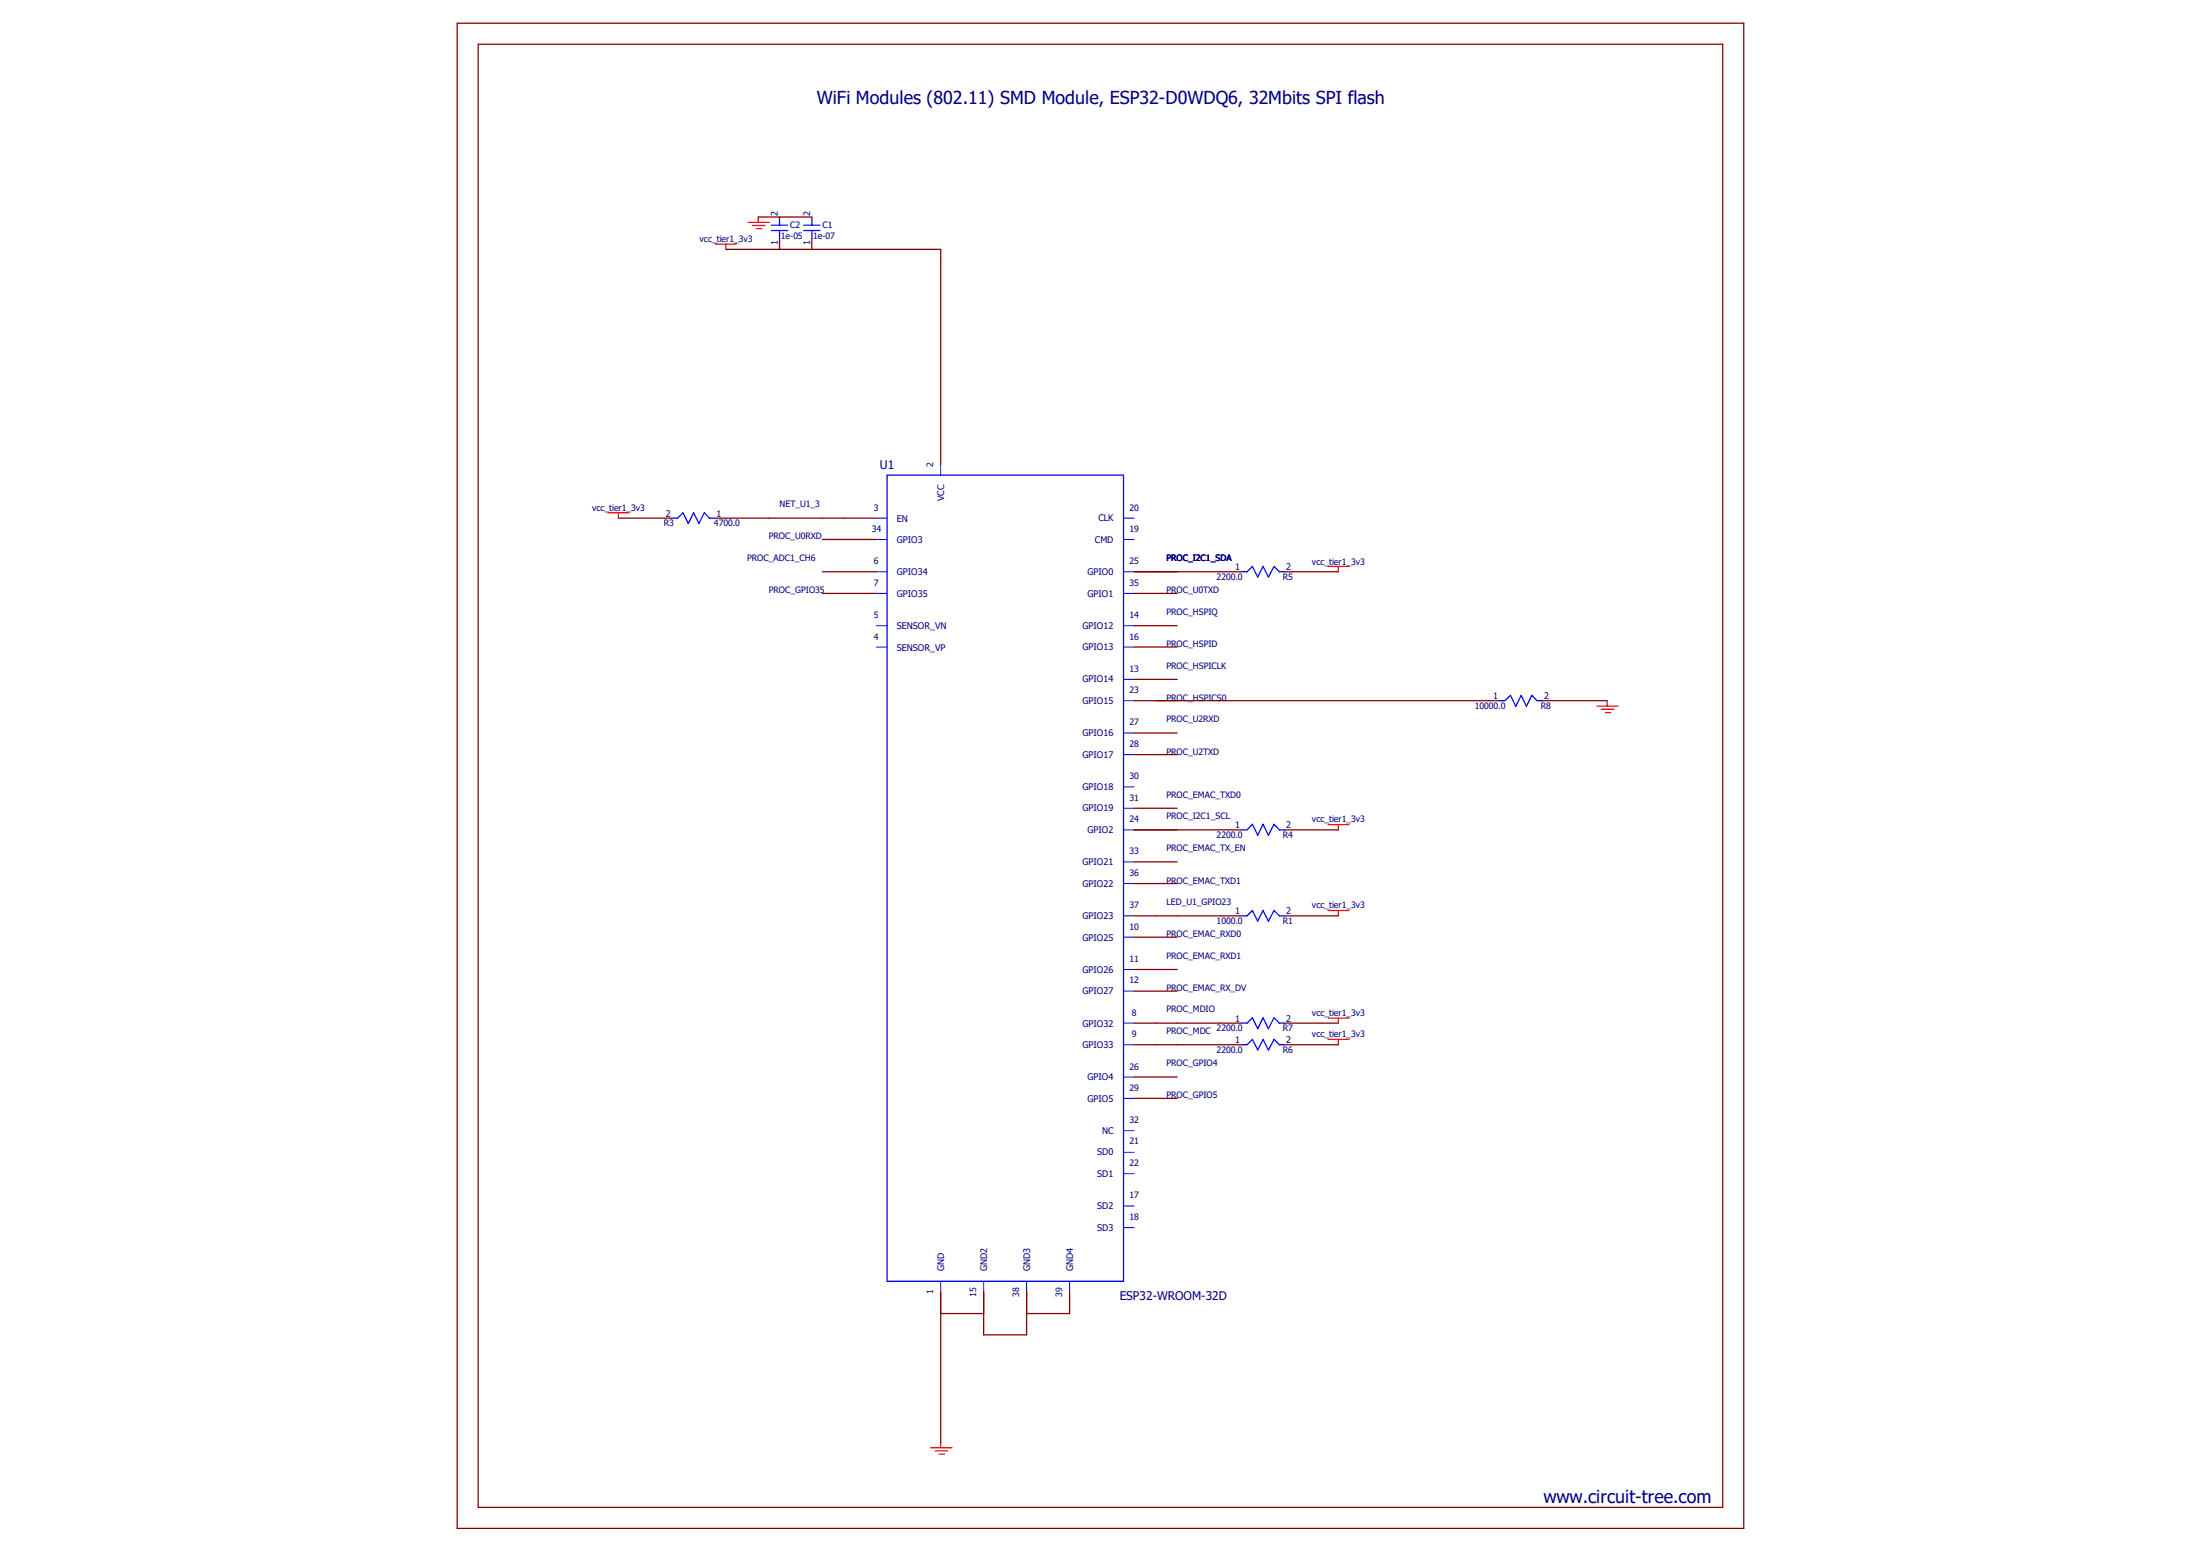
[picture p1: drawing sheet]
<svg xmlns="http://www.w3.org/2000/svg" width="297mm" height="210mm" viewBox="0 0 297 210" stroke-linecap="round" stroke-linejoin="round" font-family="sans-serif">
<path d="M61.4 3l174.2 203.6M235.6 3l-174.2 203.6" fill="none" stroke="#fff" stroke-width=".14"/>
<g fill="none" stroke="#f00" stroke-width=".17">
<path d="M96.6 32.9h2.8M98 32.9v.8M101 30h2.8M101.6 30.4h1.7M102.2 30.9h.6M102.4 29.3v.7M82 69.2h2.9M83.5 69.2v.7M179.3 76.5h2.8M180.7 76.5v.7M215.6 95.3h2.8M216.2 95.7h1.7"/>
<path d="M216.7 96.2h.8M217 94.6v.7M179.3 111.3h2.8M180.7 111.3v.7M179.3 137.4h2.8M179.3 122.9h2.8M180.7 122.9v.7M180.7 137.4v.7M179.3 140.3h2.8M180.7 140.3v.7M125.6 195.4h2.9M126.2 195.8h1.7"/>
<path d="M126.8 196.3h.7M127 194.7v.7"/>
</g>
<g fill="none" stroke="#800000" stroke-width=".17">
<path d="M61.7 3.1h173.7v203.2h-173.7zM64.6 6h168v197.5h-168zM98 33.7h29v29M102.4 29.3h7.2M105.2 32.2v1.5M109.6 32.2v1.5M83.5 69.9h7.2M96.6 69.9h21.7M111 77.2h7.3M111 72.8h7.3M153.1 77.2h14.5M173.4 77.2h7.3"/>
<path d="M111 80.1h7.3M153.1 94.6h49.3M153.1 80.1h5.8M153.1 91.7h5.8M153.1 84.5h5.8M153.1 87.3h5.8M153.1 98.9h5.8M208.2 94.6h8.8M153.1 112h14.5M153.1 101.9h5.8M153.1 109.1h5.8M153.1 116.3h5.8"/>
<path d="M153.1 119.3h5.8M173.4 112h7.3M153.1 138.1h14.5M153.1 123.6h14.5M153.1 126.5h5.8M153.1 130.9h5.8M153.1 133.8h5.8M173.4 138.1h7.3M173.4 123.6h7.3M153.1 141h14.5M153.1 145.4h5.8M153.1 148.3h5.8"/>
<path d="M173.4 141h7.3M127 174.4v20.3M127 177.3h5.8M132.8 174.4v5.8h5.8v-5.8M144.4 174.4v2.9h-5.8"/>
</g>
<g fill="none" stroke="#00f" stroke-width=".17">
<path d="M104.1 30.4h2.2M104.1 31.1h2.2M105.2 29.3v1.1M105.2 31.1v1.1M108.5 30.4h2.2M108.5 31.1h2.2M109.6 29.3v1.1M109.6 31.1v1.1M90.7 69.9h.8l.7-.7 .7 1.5 .7-1.5 .8 1.5 .7-1.5 .7 .7h.8M119.8 64.1h31.9v108.8h-31.9zM167.6 77.2h.8l.7-.7 .7 1.4 .7-1.4 .7 1.4 .8-1.4 .7 .7h.7M202.4 94.6h.8l.7-.7 .7 1.4 .8-1.4 .7 1.4 .7-1.4 .7 .7h.7"/>
<path d="M167.6 112h.8l.7-.7 .7 1.4 .7-1.4 .7 1.4 .8-1.4 .7 .7h.7M167.6 138.1h.8l.7-.7 .7 1.5 .7-1.5 .7 1.5 .8-1.5 .7 .7h.7M167.6 123.6h.8l.7-.7 .7 1.4 .7-1.4 .7 1.4 .8-1.4 .7 .7h.7M167.6 141h.8l.7-.7 .7 1.4 .7-1.4 .7 1.4 .8-1.4 .7 .7h.7"/>
</g>
<g fill="none" stroke="#00f" stroke-width=".14">
<path d="M118.3 69.9h1.5M118.3 72.8h1.5M118.3 77.2h1.5M127 62.7v1.4M151.7 69.9h1.4M151.7 72.8h1.4M151.7 77.2h1.4M118.3 80.1h1.5M118.3 84.5h1.5M118.3 87.3h1.5M151.7 80.1h1.4M151.7 84.5h1.4"/>
<path d="M151.7 87.3h1.4M151.7 91.7h1.4M151.7 94.6h1.4M151.7 98.9h1.4M151.7 101.9h1.4M151.7 106.2h1.4M151.7 109.1h1.4M151.7 112h1.4M151.7 116.3h1.4M151.7 119.3h1.4M151.7 123.6h1.4M151.7 126.5h1.4"/>
<path d="M151.7 130.9h1.4M151.7 133.8h1.4M151.7 138.1h1.4M151.7 141h1.4M151.7 145.4h1.4M151.7 148.3h1.4M151.7 152.6h1.4M151.7 155.5h1.4M151.7 158.4h1.4M127 172.9v1.5M132.8 172.9v1.5M138.6 172.9v1.5"/>
<path d="M144.4 172.9v1.5M151.7 162.8h1.4M151.7 165.7h1.4"/>
</g>
<g font-size="2.4" fill="#000080">
<text x="110.3" y="14">WiFi Modules (802.11) SMD Module, ESP32-D0WDQ6, 32Mbits SPI flash</text>
<text x="208.4" y="202.9">www.circuit-tree.com</text>
</g>
<g font-size="1.6" fill="#000080">
<text x="118.8" y="63.2">U1</text>
<text x="151.2" y="175.5">ESP32-WROOM-32D</text>
</g>
<g font-size="1.2" fill="#000080">
<text x="105" y="29.1" transform="rotate(-90 105 29.1)">2</text>
<text x="109.4" y="29.1" transform="rotate(-90 109.4 29.1)">2</text>
<text x="94.4" y="32.6">vcc_tier1_3v3</text>
<text x="105" y="33.1" transform="rotate(-90 105 33.1)">1</text>
<text x="105.4" y="32.2">1e-05</text>
<text x="106.7" y="30.8">C2</text>
<text x="109.4" y="33.1" transform="rotate(-90 109.4 33.1)">1</text>
<text x="109.8" y="32.2">1e-07</text>
<text x="111" y="30.8">C1</text>
<text x="126" y="63" transform="rotate(-90 126 63)">2</text>
<text x="79.9" y="68.9">vcc_tier1_3v3</text>
<text x="89.6" y="71">R3</text>
<text x="89.9" y="69.7">2</text>
<text x="96.4" y="71">4700.0</text>
<text x="96.7" y="69.7">1</text>
<text x="105.2" y="68.5">NET_U1_3</text>
<text x="117.7" y="71.8">34</text>
<text x="118" y="68.9">3</text>
<text x="121.1" y="70.4">EN</text>
<text x="127.5" y="67.6" transform="rotate(-90 127.5 67.6)">VCC</text>
<text x="148.3" y="70.4">CLK</text>
<text x="152.5" y="68.9">20</text>
<text x="152.5" y="71.8">19</text>
<text x="100.9" y="75.7">PROC_ADC1_CH6</text>
<text x="103.8" y="72.8">PROC_U0RXD</text>
<text x="118" y="76.2">6</text>
<text x="121.1" y="73.3">GPIO3</text>
<text x="121.1" y="77.6">GPIO34</text>
<text x="146.8" y="77.6">GPIO0</text>
<text x="147.8" y="73.3">CMD</text>
<text x="152.5" y="76.2">25</text>
<text x="157.5" y="75.7">PROC_I2C1_SDA</text>
<text x="166.8" y="77">1</text>
<text x="173.7" y="77">2</text>
<text x="177.1" y="76.2">vcc_tier1_3v3</text>
<text x="103.8" y="80.1">PROC_GPIO35</text>
<text x="118" y="79">7</text>
<text x="118" y="83.4">5</text>
<text x="121.1" y="80.5">GPIO35</text>
<text x="146.8" y="80.5">GPIO1</text>
<text x="152.5" y="79">35</text>
<text x="152.5" y="83.4">14</text>
<text x="157.5" y="83">PROC_HSPIQ</text>
<text x="157.5" y="80.1">PROC_U0TXD</text>
<text x="164.3" y="78.3">2200.0</text>
<text x="173.2" y="78.3">R5</text>
<text x="118" y="86.3">4</text>
<text x="121.1" y="84.9">SENSOR_VN</text>
<text x="121.1" y="87.8">SENSOR_VP</text>
<text x="146.1" y="84.9">GPIO12</text>
<text x="146.1" y="87.8">GPIO13</text>
<text x="152.5" y="86.3">16</text>
<text x="157.5" y="87.3">PROC_HSPID</text>
<text x="146.1" y="92.1">GPIO14</text>
<text x="146.1" y="95">GPIO15</text>
<text x="152.5" y="90.7">13</text>
<text x="152.5" y="93.6">23</text>
<text x="157.5" y="94.6">PROC_HSPICS0</text>
<text x="157.5" y="90.3">PROC_HSPICLK</text>
<text x="199.1" y="95.7">10000.0</text>
<text x="201.6" y="94.4">1</text>
<text x="208" y="95.7">R8</text>
<text x="208.5" y="94.4">2</text>
<text x="146.1" y="99.4">GPIO16</text>
<text x="152.5" y="97.9">27</text>
<text x="152.5" y="100.8">28</text>
<text x="157.5" y="97.5">PROC_U2RXD</text>
<text x="157.5" y="101.9">PROC_U2TXD</text>
<text x="146.1" y="102.3">GPIO17</text>
<text x="146.1" y="106.6">GPIO18</text>
<text x="152.5" y="105.2">30</text>
<text x="157.5" y="107.7">PROC_EMAC_TXD0</text>
<text x="146.1" y="109.5">GPIO19</text>
<text x="146.8" y="112.4">GPIO2</text>
<text x="152.5" y="108.1">31</text>
<text x="152.5" y="111">24</text>
<text x="157.5" y="110.5">PROC_I2C1_SCL</text>
<text x="164.3" y="113.1">2200.0</text>
<text x="166.8" y="111.8">1</text>
<text x="173.2" y="113.1">R4</text>
<text x="173.7" y="111.8">2</text>
<text x="177.1" y="111">vcc_tier1_3v3</text>
<text x="146.1" y="116.8">GPIO21</text>
<text x="146.1" y="119.7">GPIO22</text>
<text x="152.5" y="115.3">33</text>
<text x="152.5" y="118.2">36</text>
<text x="157.5" y="114.9">PROC_EMAC_TX_EN</text>
<text x="157.5" y="119.3">PROC_EMAC_TXD1</text>
<text x="146.1" y="124">GPIO23</text>
<text x="152.5" y="122.6">37</text>
<text x="152.5" y="125.5">10</text>
<text x="157.5" y="122.2">LED_U1_GPIO23</text>
<text x="164.3" y="124.7">1000.0</text>
<text x="166.8" y="123.4">1</text>
<text x="173.2" y="124.7">R1</text>
<text x="173.7" y="123.4">2</text>
<text x="177.1" y="122.6">vcc_tier1_3v3</text>
<text x="146.1" y="127">GPIO25</text>
<text x="146.1" y="131.3">GPIO26</text>
<text x="152.5" y="129.8">11</text>
<text x="157.5" y="126.5">PROC_EMAC_RXD0</text>
<text x="157.5" y="129.4">PROC_EMAC_RXD1</text>
<text x="146.1" y="134.2">GPIO27</text>
<text x="152.5" y="132.7">12</text>
<text x="152.8" y="137.1">8</text>
<text x="157.5" y="136.7">PROC_MDIO</text>
<text x="157.5" y="133.8">PROC_EMAC_RX_DV</text>
<text x="166.8" y="137.9">1</text>
<text x="173.7" y="137.9">2</text>
<text x="177.1" y="137.1">vcc_tier1_3v3</text>
<text x="146.1" y="138.6">GPIO32</text>
<text x="146.1" y="141.4">GPIO33</text>
<text x="152.8" y="140">9</text>
<text x="157.5" y="139.6">PROC_MDC</text>
<text x="157.5" y="143.9">PROC_GPIO4</text>
<text x="164.3" y="139.2">2200.0</text>
<text x="164.3" y="142.1">2200.0</text>
<text x="166.8" y="140.8">1</text>
<text x="173.2" y="139.2">R7</text>
<text x="173.2" y="142.1">R6</text>
<text x="173.7" y="140.8">2</text>
<text x="177.1" y="140">vcc_tier1_3v3</text>
<text x="146.8" y="145.8">GPIO4</text>
<text x="146.8" y="148.7">GPIO5</text>
<text x="152.5" y="144.4">26</text>
<text x="152.5" y="147.2">29</text>
<text x="157.5" y="148.3">PROC_GPIO5</text>
<text x="148.1" y="156">SD0</text>
<text x="148.8" y="153">NC</text>
<text x="152.5" y="151.6">32</text>
<text x="152.5" y="154.5">21</text>
<text x="148.1" y="158.8">SD1</text>
<text x="152.5" y="157.4">22</text>
<text x="152.5" y="161.8">17</text>
<text x="148.1" y="163.2">SD2</text>
<text x="148.1" y="166.1">SD3</text>
<text x="152.5" y="164.6">18</text>
<text x="127.5" y="171.6" transform="rotate(-90 127.5 171.6)">GND</text>
<text x="133.3" y="171.6" transform="rotate(-90 133.3 171.6)">GND2</text>
<text x="139.1" y="171.6" transform="rotate(-90 139.1 171.6)">GND3</text>
<text x="144.9" y="171.6" transform="rotate(-90 144.9 171.6)">GND4</text>
<text x="126" y="174.7" transform="rotate(-90 126 174.7)">1</text>
<text x="131.8" y="175" transform="rotate(-90 131.8 175)">15</text>
<text x="137.6" y="175" transform="rotate(-90 137.6 175)">38</text>
<text x="143.4" y="175" transform="rotate(-90 143.4 175)">39</text>
</g>
</svg>
